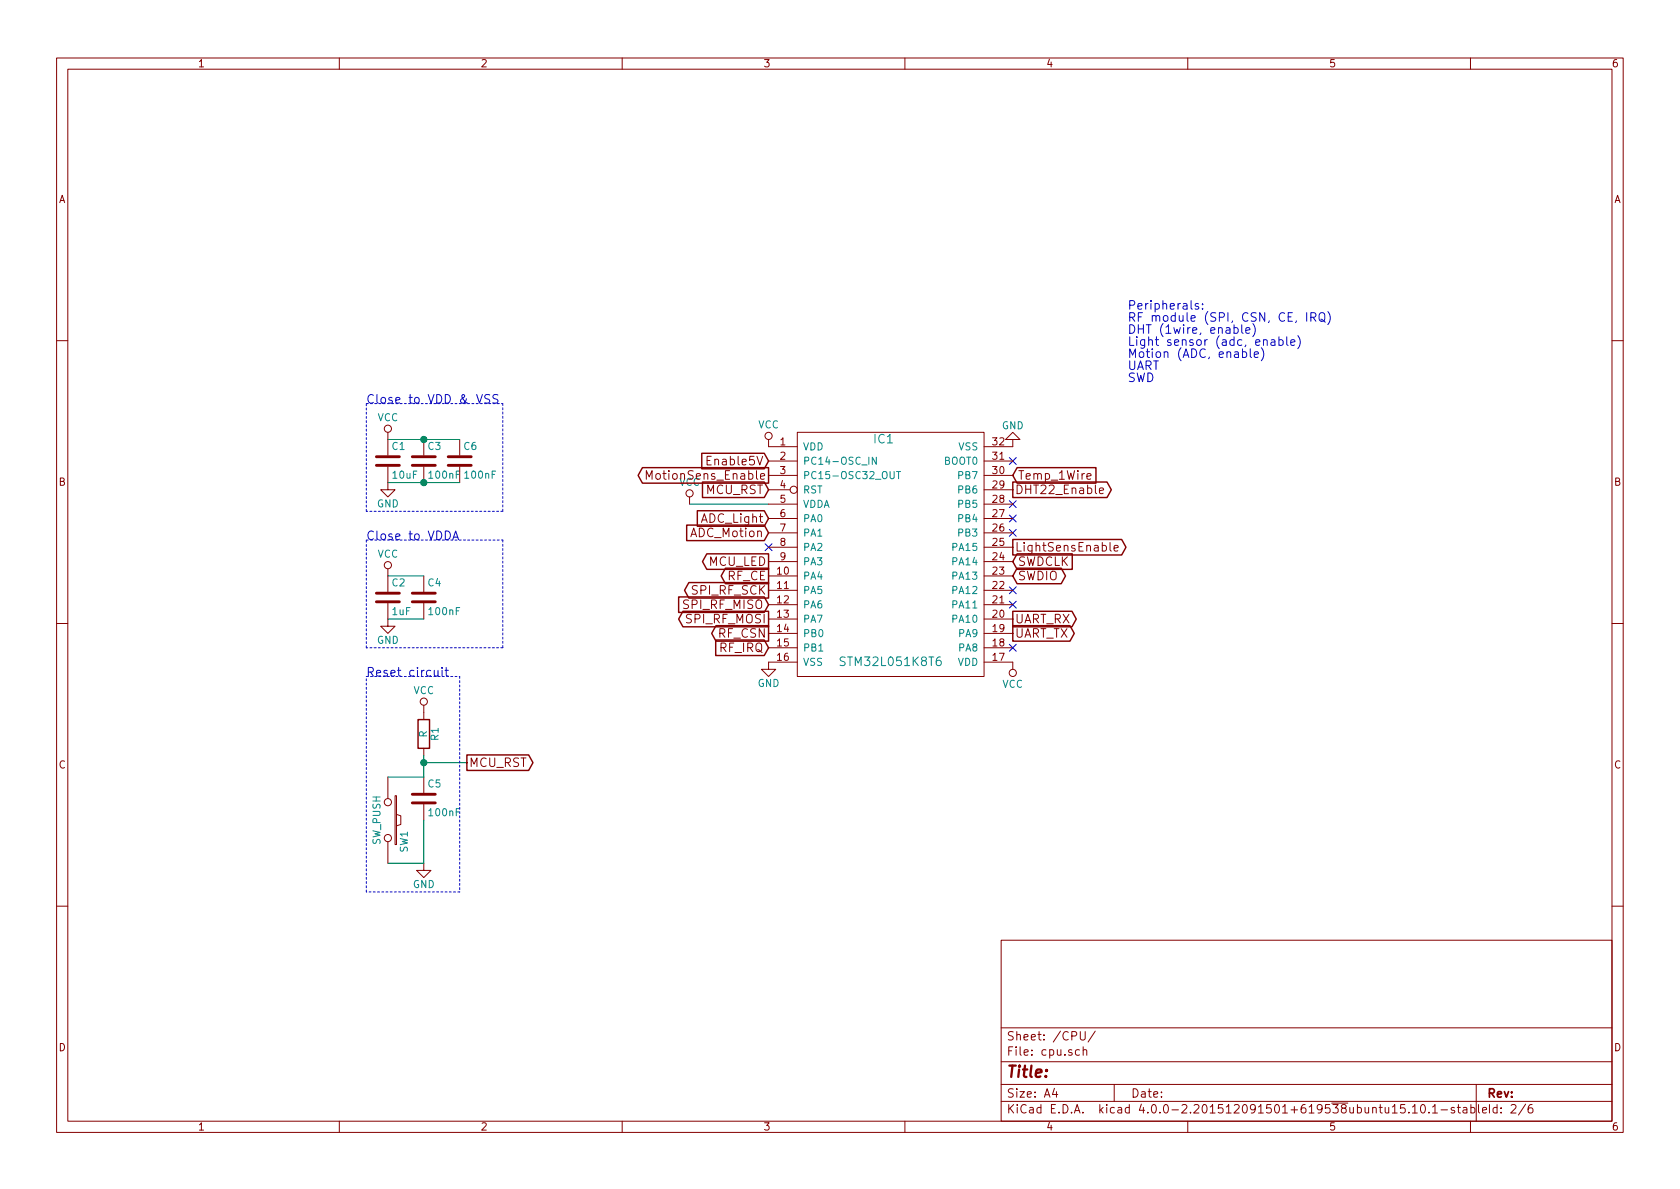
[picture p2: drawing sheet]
EESchema Schematic File Version 2
LIBS:power
LIBS:device
LIBS:transistors
LIBS:conn
LIBS:linear
LIBS:regul
LIBS:74xx
LIBS:cmos4000
LIBS:adc-dac
LIBS:memory
LIBS:xilinx
LIBS:microcontrollers
LIBS:dsp
LIBS:microchip
LIBS:analog_switches
LIBS:motorola
LIBS:texas
LIBS:intel
LIBS:audio
LIBS:interface
LIBS:digital-audio
LIBS:philips
LIBS:display
LIBS:cypress
LIBS:siliconi
LIBS:opto
LIBS:atmel
LIBS:contrib
LIBS:valves
LIBS:CustomICs
LIBS:CustomModules
LIBS:CustomPower
LIBS:CustomPowerConvertors
LIBS:CustomTransistors
LIBS:Custom_ShiftRegisters
LIBS:STM32_MCU
LIBS:dc-dc-converters
LIBS:Relais
LIBS:CustomDevices
LIBS:SensorActuator-cache
EELAYER 25 0
EELAYER END
$Descr A4 11693 8268
encoding utf-8
Sheet 2 6
Title ""
Date ""
Rev ""
Comp ""
Comment1 ""
Comment2 ""
Comment3 ""
Comment4 ""
$EndDescr
$Comp
L VCC #PWR01
U 1 1
P 2700 3050
F 0 "#PWR01" H 2700 2900 50  0001 C CNN
F 1 "VCC" H 2700 3200 50  0000 C CNN
F 2 "" H 2700 3050 60  0000 C CNN
F 3 "" H 2700 3050 60  0000 C CNN
	1    2700 3050
	1    0    0    -1  
$EndComp
$Comp
L GND #PWR02
U 1 1
P 2700 3350
F 0 "#PWR02" H 2700 3100 50  0001 C CNN
F 1 "GND" H 2700 3200 50  0000 C CNN
F 2 "" H 2700 3350 60  0000 C CNN
F 3 "" H 2700 3350 60  0000 C CNN
	1    2700 3350
	1    0    0    -1  
$EndComp
$Comp
L C C1
U 1 1
P 2700 3200
F 0 "C1" H 2725 3300 50  0000 L CNN
F 1 "10uF" H 2725 3100 50  0000 L CNN
F 2 "Resistors_SMD:R_0805" H 2738 3050 30  0001 C CNN
F 3 "" H 2700 3200 60  0000 C CNN
	1    2700 3200
	1    0    0    -1  
$EndComp
$Comp
L C C3
U 1 1
P 2950 3200
F 0 "C3" H 2975 3300 50  0000 L CNN
F 1 "100nF" H 2975 3100 50  0000 L CNN
F 2 "Resistors_SMD:R_0805" H 2988 3050 30  0001 C CNN
F 3 "" H 2950 3200 60  0000 C CNN
	1    2950 3200
	1    0    0    -1  
$EndComp
$Comp
L C C6
U 1 1
P 3200 3200
F 0 "C6" H 3225 3300 50  0000 L CNN
F 1 "100nF" H 3225 3100 50  0000 L CNN
F 2 "Resistors_SMD:R_0805" H 3238 3050 30  0001 C CNN
F 3 "" H 3200 3200 60  0000 C CNN
	1    3200 3200
	1    0    0    -1  
$EndComp
Wire Wire Line
	2700 3050 3200 3050
Connection ~ 2950 3050
Wire Wire Line
	2700 3350 3200 3350
Connection ~ 2950 3350
$Comp
L VCC #PWR03
U 1 1
P 5350 3100
F 0 "#PWR03" H 5350 2950 50  0001 C CNN
F 1 "VCC" H 5350 3250 50  0000 C CNN
F 2 "" H 5350 3100 60  0000 C CNN
F 3 "" H 5350 3100 60  0000 C CNN
	1    5350 3100
	1    0    0    -1  
$EndComp
$Comp
L VCC #PWR04
U 1 1
P 7050 4600
F 0 "#PWR04" H 7050 4450 50  0001 C CNN
F 1 "VCC" H 7050 4750 50  0000 C CNN
F 2 "" H 7050 4600 60  0000 C CNN
F 3 "" H 7050 4600 60  0000 C CNN
	1    7050 4600
	-1   0    0    1   
$EndComp
$Comp
L GND #PWR05
U 1 1
P 7050 3100
F 0 "#PWR05" H 7050 2850 50  0001 C CNN
F 1 "GND" H 7050 2950 50  0000 C CNN
F 2 "" H 7050 3100 60  0000 C CNN
F 3 "" H 7050 3100 60  0000 C CNN
	1    7050 3100
	-1   0    0    1   
$EndComp
$Comp
L GND #PWR06
U 1 1
P 5350 4600
F 0 "#PWR06" H 5350 4350 50  0001 C CNN
F 1 "GND" H 5350 4450 50  0000 C CNN
F 2 "" H 5350 4600 60  0000 C CNN
F 3 "" H 5350 4600 60  0000 C CNN
	1    5350 4600
	1    0    0    -1  
$EndComp
Text Notes 2550 2800 0    60   ~ 0
Close to VDD & VSS
$Comp
L C C2
U 1 1
P 2700 4150
F 0 "C2" H 2725 4250 50  0000 L CNN
F 1 "1uF" H 2725 4050 50  0000 L CNN
F 2 "Resistors_SMD:R_0805" H 2738 4000 30  0001 C CNN
F 3 "" H 2700 4150 60  0000 C CNN
	1    2700 4150
	1    0    0    -1  
$EndComp
$Comp
L C C4
U 1 1
P 2950 4150
F 0 "C4" H 2975 4250 50  0000 L CNN
F 1 "100nF" H 2975 4050 50  0000 L CNN
F 2 "Resistors_SMD:R_0805" H 2988 4000 30  0001 C CNN
F 3 "" H 2950 4150 60  0000 C CNN
	1    2950 4150
	1    0    0    -1  
$EndComp
$Comp
L VCC #PWR07
U 1 1
P 2700 4000
F 0 "#PWR07" H 2700 3850 50  0001 C CNN
F 1 "VCC" H 2700 4150 50  0000 C CNN
F 2 "" H 2700 4000 60  0000 C CNN
F 3 "" H 2700 4000 60  0000 C CNN
	1    2700 4000
	1    0    0    -1  
$EndComp
$Comp
L GND #PWR08
U 1 1
P 2700 4300
F 0 "#PWR08" H 2700 4050 50  0001 C CNN
F 1 "GND" H 2700 4150 50  0000 C CNN
F 2 "" H 2700 4300 60  0000 C CNN
F 3 "" H 2700 4300 60  0000 C CNN
	1    2700 4300
	1    0    0    -1  
$EndComp
Wire Wire Line
	2700 4300 2950 4300
Wire Wire Line
	2700 4000 2950 4000
Wire Notes Line
	2550 2800 3500 2800
Wire Notes Line
	3500 2800 3500 3550
Wire Notes Line
	3500 3550 2550 3550
Wire Notes Line
	2550 3550 2550 2800
Wire Notes Line
	2550 3750 3500 3750
Wire Notes Line
	3500 3750 3500 4500
Wire Notes Line
	3500 4500 2550 4500
Wire Notes Line
	2550 4500 2550 3750
Text Notes 2550 3750 0    60   ~ 0
Close to VDDA
$Comp
L C C5
U 1 1
P 2950 5550
F 0 "C5" H 2975 5650 50  0000 L CNN
F 1 "100nF" H 2975 5450 50  0000 L CNN
F 2 "Resistors_SMD:R_0805" H 2988 5400 30  0001 C CNN
F 3 "" H 2950 5550 60  0000 C CNN
	1    2950 5550
	1    0    0    -1  
$EndComp
$Comp
L SW_PUSH SW1
U 1 1
P 2700 5700
F 0 "SW1" H 2850 5810 50  0000 C CNN
F 1 "SW_PUSH" H 2700 5620 50  0000 C CNN
F 2 "CustomSmd:MicroSwitch_6x6mm" H 2700 5700 60  0001 C CNN
F 3 "" H 2700 5700 60  0000 C CNN
	1    2700 5700
	0    1    1    0   
$EndComp
$Comp
L R R1
U 1 1
P 2950 5100
F 0 "R1" V 3030 5100 50  0000 C CNN
F 1 "R" V 2950 5100 50  0000 C CNN
F 2 "Resistors_SMD:R_1206" V 2880 5100 30  0001 C CNN
F 3 "" H 2950 5100 30  0000 C CNN
	1    2950 5100
	1    0    0    -1  
$EndComp
$Comp
L VCC #PWR09
U 1 1
P 2950 4950
F 0 "#PWR09" H 2950 4800 50  0001 C CNN
F 1 "VCC" H 2950 5100 50  0000 C CNN
F 2 "" H 2950 4950 60  0000 C CNN
F 3 "" H 2950 4950 60  0000 C CNN
	1    2950 4950
	1    0    0    -1  
$EndComp
$Comp
L GND #PWR010
U 1 1
P 2950 6000
F 0 "#PWR010" H 2950 5750 50  0001 C CNN
F 1 "GND" H 2950 5850 50  0000 C CNN
F 2 "" H 2950 6000 60  0000 C CNN
F 3 "" H 2950 6000 60  0000 C CNN
	1    2950 6000
	1    0    0    -1  
$EndComp
Wire Wire Line
	2700 6000 2950 6000
Wire Wire Line
	2950 6000 2950 5700
Wire Wire Line
	2700 5400 2950 5400
Wire Wire Line
	2950 5400 2950 5250
Wire Wire Line
	2950 5300 3250 5300
Connection ~ 2950 5300
Text GLabel 3250 5300 2    60   Output ~ 0
MCU_RST
Text GLabel 5350 3400 0    60   Input ~ 0
MCU_RST
$Comp
L VCC #PWR011
U 1 1
P 4800 3500
F 0 "#PWR011" H 4800 3350 50  0001 C CNN
F 1 "VCC" H 4800 3650 50  0000 C CNN
F 2 "" H 4800 3500 60  0000 C CNN
F 3 "" H 4800 3500 60  0000 C CNN
	1    4800 3500
	1    0    0    -1  
$EndComp
Wire Wire Line
	4800 3500 5350 3500
Wire Notes Line
	2550 4700 3200 4700
Wire Notes Line
	3200 4700 3200 6200
Wire Notes Line
	3200 6200 2550 6200
Wire Notes Line
	2550 6200 2550 4700
Text Notes 2550 4700 0    60   ~ 0
Reset circuit
Text GLabel 5350 3600 0    60   Input ~ 0
ADC_Light
Text GLabel 5350 3700 0    60   Input ~ 0
ADC_Motion
Text GLabel 7050 3300 2    60   Input ~ 0
Temp_1Wire
Text GLabel 7050 3400 2    60   Output ~ 0
DHT22_Enable
Text GLabel 5350 4100 0    60   Output ~ 0
SPI_RF_SCK
Text GLabel 5350 4200 0    60   Input ~ 0
SPI_RF_MISO
Text GLabel 5350 4300 0    60   Output ~ 0
SPI_RF_MOSI
Text GLabel 5350 3300 0    60   Output ~ 0
MotionSens_Enable
Text GLabel 7050 4400 2    60   Output ~ 0
UART_TX
Text GLabel 7050 4300 2    60   Output ~ 0
UART_RX
Text GLabel 7050 3800 2    60   Output ~ 0
LightSensEnable
Text GLabel 7050 4000 2    60   BiDi ~ 0
SWDIO
Text GLabel 7050 3900 2    60   Input ~ 0
SWDCLK
Text GLabel 5350 4400 0    60   Output ~ 0
RF_CSN
Text GLabel 5350 4000 0    60   Output ~ 0
RF_CE
Text GLabel 5350 4500 0    60   Input ~ 0
RF_IRQ
NoConn ~ 7050 3200
Text Notes 7850 2650 0    60   ~ 0
Peripherals:\nRF module (SPI, CSN, CE, IRQ)\nDHT (1wire, enable)\nLight sensor (adc, enable)\nMotion (ADC, enable)\nUART\nSWD
Text GLabel 5350 3900 0    60   Output ~ 0
MCU_LED
NoConn ~ 7050 3600
NoConn ~ 7050 3500
NoConn ~ 5350 3800
NoConn ~ 7050 4200
NoConn ~ 7050 4100
NoConn ~ 7050 3700
$Comp
L STM32L051K8T6 IC1
U 1 1
P 6200 3000
F 0 "IC1" H 6150 2950 60  0000 C CNN
F 1 "STM32L051K8T6" H 6200 1400 60  0000 C CNN
F 2 "STM32:STM32L051-LQFP32" H 5550 3000 60  0001 C CNN
F 3 "" H 5550 3000 60  0000 C CNN
	1    6200 3000
	1    0    0    -1  
$EndComp
NoConn ~ 7050 4500
Text GLabel 5350 3200 0    60   Input ~ 0
Enable5V
$EndSCHEMATC
